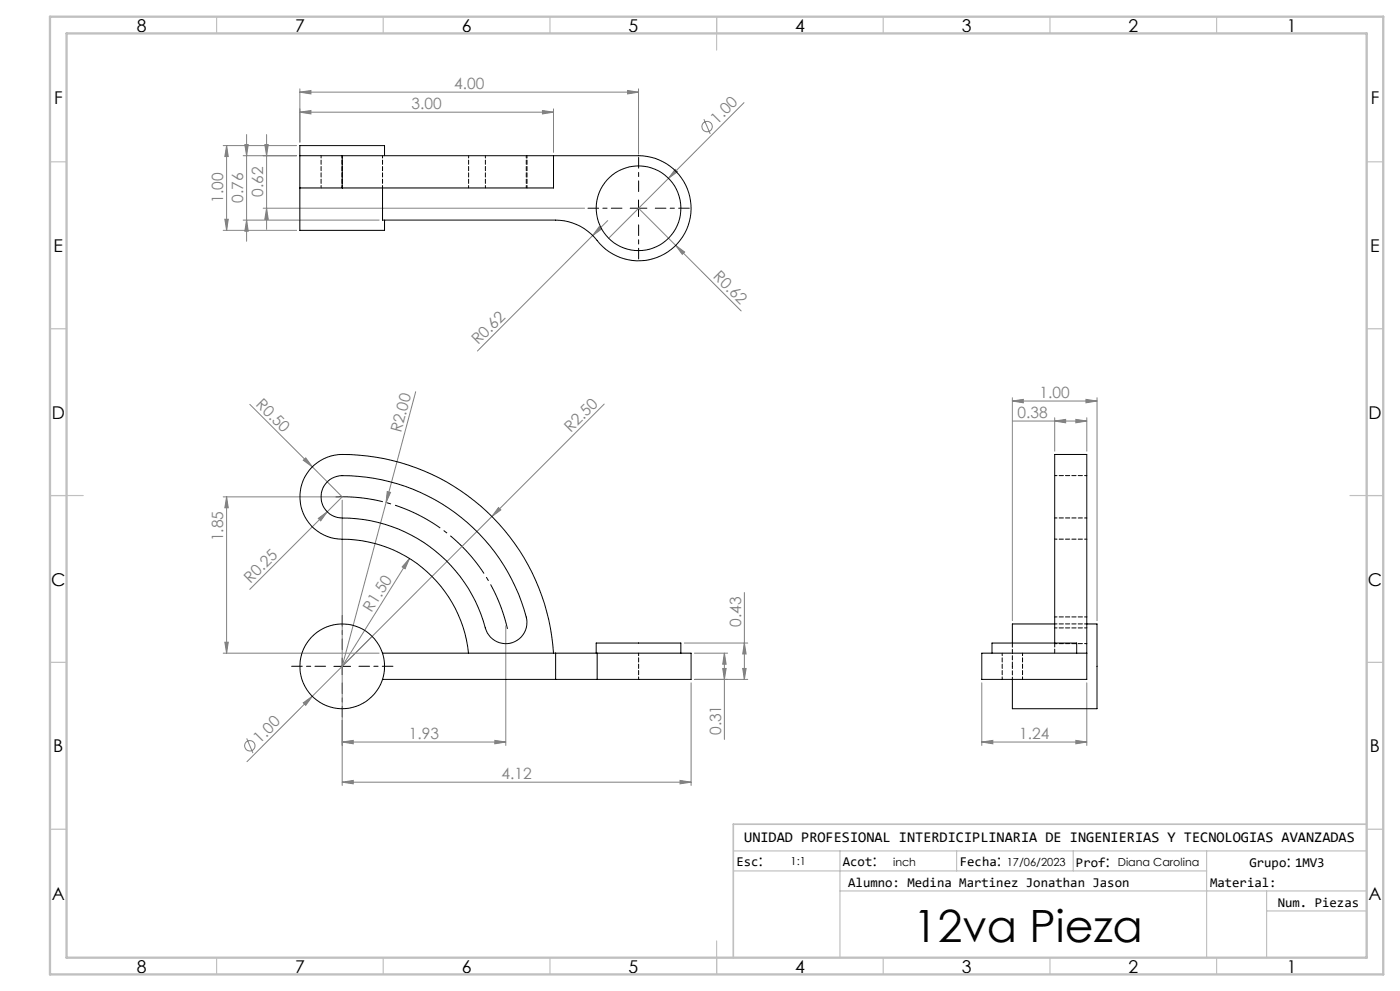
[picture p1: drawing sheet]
<svg xmlns="http://www.w3.org/2000/svg" width="420mm" height="297mm" viewBox="0 0 420 297" stroke-linecap="round" stroke-linejoin="round" font-family="sans-serif">
<g fill="none" stroke="#808080" stroke-width=".3">
<path d="M90 33.6l3.3-.5v1zM90 27.6l3.3-.5v1zM90 26.6v16M90 33.6h76.1M90 27.6h101.6M162.7 33.1l3.4 .5-3.4 .5zM166.1 32.6v13.1M188.3 27.1l3.3 .5-3.3 .5zM191.6 26.6v19.6M211.2 35.7l1.9 4.4M223.2 30.8l-40.6 40.6M67 43.6h22"/>
<path d="M68 43.6l.5 3.3h-1zM68 43.6v25.4M73 46.7h16M73.4 43.4h1.1l-.5 3.3zM74 40.3v32M79.4 43.4h1.1l-.5 3.3zM80 40.3v28.5M202.5 50.8l.7 .7-2.6 1.9zM67 69h22M67.5 65.7h1l-.5 3.3zM73 66h40.7M74 66l.5 3.3h-1.1z"/>
<path d="M79 62.4h96.4M80 62.4l.5 3.3h-1.1zM177.8 70.6l-34.6 34.6M179.8 67.9l.7 .7-2.7 2zM182.3 66.1l-4.5 4.5M191.6 62.4l30.8 30.8M202.7 73.6l2.7 1.9-.7 .7zM124.7 117.4l-8.9 33.2M303.7 119.2v66.8M325.8 119.7l3.3 .5-3.3 .5zM329.1 119.2v66.8M74.9 121.2l18.8 18.7"/>
<path d="M91 137.9l.7-.7 2 2.7zM93.7 139.9l9 9-27.8 27.7M181.3 121.1l-87.6 87.6M303.7 120.2l3.3-.5v1zM303.7 120.2h25.4M304 126.2h22M316.4 126.2l3.3-.5v1zM316.4 125.2v10M322.8 125.7l3.2 .5-3.2 .5zM326 125.2v10M67 148.9h34.7M68 148.9l.5 3.3h-1z"/>
<path d="M68 148.9v46.9M95.5 155.4l2.7-2-2 2.7zM102.7 149.9v85.5M115.8 150.6l-13.1 49.1 20.1-32.3M116.2 147.3l1 .3-1.4 3zM149.5 152.1l.7 .7-2.6 2zM122.8 167.4l-1.3 3.1-.8-.6zM223.3 177.6v26M67 195.8h46.7M67.5 192.5h1l-.5 3.3zM151.7 187.6v35.8M205.3 192.7h19"/>
<path d="M208.3 195.8h10M217.3 195.8l.5 3.3h-1zM217.3 195.8v25.8M223.3 192.7l.5 3.3h-1zM91 210.6l2.7-1.9-2 2.7zM93.7 208.7l-19.6 19.6M207.3 204.6v30.8M208.3 203.6h16M216.8 200.3h1l-.5 3.3zM222.8 200.3h1l-.5 3.3zM294.5 204.6v18.8M326 204.6v18.8"/>
<path d="M74 221.3l1.9 4.4M102.7 234.4l3.3-.5v1zM102.7 222.4l3.3-.5v1zM102.7 222.4h49M102.7 234.4h104.6M148.4 221.9l3.3 .5-3.3 .5zM204 233.9l3.3 .5-3.3 .5zM294.5 222.4l3.4-.5v1zM294.5 222.4h31.5M322.8 221.9l3.2 .5-3.2 .5z"/>
<circle cx="212.1" cy="37.9" r="1.56"/>
<circle cx="74.9" cy="223.5" r="1.56"/>
</g>
<path d="M152.2 188.5a50.8 50.8 0 0 0-51.5-39.6" fill="none" stroke="#000" stroke-width=".3" stroke-dasharray="15.2 1.3 1.3 1.3" stroke-dashoffset=".9" stroke-linecap="butt"/>
<path d="M191.6 57.4v-10.2M186.6 62.4h-10.2M191.6 67.4v10.2M196.6 62.4h10.2M97.7 199.7h-10.2M102.7 194.7v-10.2M107.7 199.7h10.2M102.7 204.7v10.2" fill="none" stroke="#000" stroke-width=".3" stroke-dasharray="15.2 1.3 1.3 1.3" stroke-dashoffset="12"/>
<path d="M191.6 59.9v5M189.1 62.4h5M100.2 199.7h5M102.7 197.2v5" fill="none" stroke="#000" stroke-width=".3"/>
<g fill="none" stroke="#c0c0c0" stroke-width=".35">
<path d="M65 5v5M115 5v5M165 5v5M215 5v10M265 5v5M315 5v5M365 5v5M15 48.5h5M410 48.5h5M15 98.5h5M410 98.5h5M15 148.5h10"/>
<path d="M405 148.5h10M15 198.5h5M410 198.5h5M15 248.5h5M220 255h190M252 255v32M287 255v6M322 255v6M362 255v32M410 248.5h5M220 261h142M252 267h158"/>
<path d="M380 273h30M380 267v20M65 287v5M115 287v5M165 287v5M215 282v10M265 287v5M315 287v5M365 287v5"/>
</g>
<path d="M410 247h-190v40" fill="none" stroke="#c0c0c0" stroke-width=".5"/>
<path d="M15 5h400v287h-400zM20 10h390v277h-390z" fill="none" stroke="#c0c0c0" stroke-width=".7"/>
<g fill="#808080">
<path d="M91 137.9l.7-.7 2 2.7z"/>
<path d="M202.5 50.8l.7 .7-2.6 1.9z"/>
<path d="M149.5 152.1l.7 .7-2.6 2z"/>
<path d="M179.8 67.9l.7 .7-2.7 2z"/>
<path d="M122.8 167.4l-1.3 3.1-.8-.6z"/>
<path d="M116.2 147.3l1 .3-1.4 3z"/>
<path d="M202.7 73.6l2.7 1.9-.7 .7z"/>
<path d="M322.8 125.7l3.2 .5-3.2 .5zM316.4 126.2l3.3-.5v1zM322.8 221.9l3.2 .5-3.2 .5zM294.5 222.4l3.4-.5v1zM162.7 33.1l3.4 .5-3.4 .5zM90 33.6l3.3-.5v1z"/>
<path d="M102.7 234.4l3.3-.5v1zM204 233.9l3.3 .5-3.3 .5zM102.7 222.4l3.3-.5v1zM148.4 221.9l3.3 .5-3.3 .5zM303.7 120.2l3.3-.5v1zM325.8 119.7l3.3 .5-3.3 .5zM90 27.6l3.3-.5v1zM188.3 27.1l3.3 .5-3.3 .5z"/>
<path d="M91 210.6l.7 .8 2-2.7zM95.5 155.4l.7 .7 2-2.7z"/>
<path d="M216.8 200.3h1l-.5 3.3zM217.3 195.8l.5 3.3h-1zM67.5 65.7h1l-.5 3.3zM68 43.6l.5 3.3h-1z"/>
<path d="M74 66l.5 3.3h-1.1zM73.4 43.4h1.1l-.5 3.3zM80 62.4l.5 3.3h-1.1zM79.4 43.4h1.1l-.5 3.3z"/>
<path d="M68 148.9l.5 3.3h-1zM67.5 192.5h1l-.5 3.3zM223.3 192.7l.5 3.3h-1zM222.8 200.3h1l-.5 3.3z"/>
</g>
<g fill="none" stroke="#000" stroke-width=".3">
<path d="M90 46.7h12.7M90 56.3h12.7M102.7 46.7h63.4M102.7 46.7v9.6M115.4 46.7v-3.1h-25.4v25.4h25.4v-3M166.1 46.7v9.6h-63.4M166.1 46.7h25.5a15.8 15.8 0 0 1 13.8 23.3 15.8 15.8 0 0 1-27.1 1.1 15.9 15.9 0 0 0-11.6-5.1h-51.9v-9.7M98.3 144.3l2-1.3a9.1 9.1 0 0 1 4.8-.4 57.2 57.2 0 0 1 52.9 43.1 6.4 6.4 0 0 1-5 7.1 6.4 6.4 0 0 1-7.4-4.6 44.6 44.6 0 0 0-43.7-33 6.3 6.3 0 0 1-5.3-4.3 6.3 6.3 0 0 1 1.7-6.6zM114.8 195.8h51.9M140.5 195.8a38.3 38.3 0 0 0-39-34.3 12.7 12.7 0 0 1-11.5-13.2 12.7 12.7 0 0 1 12.7-12.1 63.5 63.5 0 0 1 63.4 59.6M166.7 195.8h12.4M166.7 195.8v7.8"/>
<path d="M178.9 195.8v-3.1h25.4v3.1M179.1 195.8h28.2v7.8h-28.2M179.1 195.8v7.8M294.5 195.8h31.5v7.8h-31.5zM297.6 195.8v-3.1h25.4v3.1M316.4 192.7v-56.5h9.6v59.6M316.4 187h-12.7v5.7M326 187h3.1v25.4h-25.4v-8.8M114.8 203.6h51.9M166.7 203.6h12.4"/>
<circle cx="191.6" cy="62.4" r="12.7"/>
<circle cx="102.7" cy="199.7" r="12.7"/>
</g>
<path d="M191.6 195.7v7.9M300.7 195.7v7.9M306.8 195.7v7.9" fill="none" stroke="#000" stroke-width=".3" stroke-dasharray="1.3 .6" stroke-dashoffset=".5"/>
<path d="M316.4 195.7v-3" fill="none" stroke="#000" stroke-width=".3" stroke-dasharray="1.3 .6" stroke-dashoffset=".1"/>
<g fill="none" stroke="#000" stroke-width=".3" stroke-dasharray="1.3 .6" stroke-dashoffset=".6">
<path d="M96.3 46.7v9.6M102.7 46.7v9.6M114.8 56.3v-9.6M140.6 46.7v9.6M145.6 46.7v9.6M157.9 46.7v9.6M158.1 56.3v-9.6M326.1 142.5h-9.7M326.1 155.2h-9.7M326.1 161.6h-9.7M316.4 192.9h9.7M326.1 188.2h-9.7"/>
<path d="M326.1 184.9h-9.7M326.1 187h-9.7M303.7 203.6v-3.9"/>
</g>
<path d="M303.7 199.7v-7" fill="none" stroke="#000" stroke-width=".3" stroke-dasharray="1.3 .6"/>
<text font-size="13.3" x="273.9" y="282.4">12va Pieza</text>
<g font-size="5.3">
<text x="41" y="9.5">8</text>
<text x="88.5" y="9.5">7</text>
<text x="138.5" y="9.5">6</text>
<text x="188.5" y="9.5">5</text>
<text x="238.5" y="9.5">4</text>
<text x="288.5" y="9.5">3</text>
<text x="338.5" y="9.5">2</text>
<text x="386" y="9.5">1</text>
<text x="16.2" y="31.3">F</text>
<text x="411.2" y="31.3">F</text>
<text x="16.1" y="75.5">E</text>
<text x="411.1" y="75.5">E</text>
<text x="15.5" y="125.5">D</text>
<text x="410.5" y="125.5">D</text>
<text x="15.4" y="175.5">C</text>
<text x="410.4" y="175.5">C</text>
<text x="16" y="225.5">B</text>
<text x="411" y="225.5">B</text>
<text x="15.5" y="269.8">A</text>
<text x="410.5" y="269.8">A</text>
<text x="41" y="291.5">8</text>
<text x="88.5" y="291.5">7</text>
<text x="138.5" y="291.5">6</text>
<text x="188.5" y="291.5">5</text>
<text x="238.5" y="291.5">4</text>
<text x="288.5" y="291.5">3</text>
<text x="338.5" y="291.5">2</text>
<text x="386" y="291.5">1</text>
</g>
<g font-size="4.7" fill="#808080">
<text x="136.3" y="26.6">4.00</text>
<text x="123.5" y="32.6">3.00</text>
<text x="215.2" y="37.3" transform="rotate(-45 215.2 37.3)">1.00</text>
<text x="79" y="59.1" transform="rotate(-90 79 59.1)">0.62</text>
<text x="67" y="60.8" transform="rotate(-90 67 60.8)">1.00</text>
<text x="73" y="60.8" transform="rotate(-90 73 60.8)">0.76</text>
<text x="213.8" y="83.2" transform="rotate(45 213.8 83.2)">R0.62</text>
<text x="143.5" y="103.5" transform="rotate(-45 143.5 103.5)">R0.62</text>
<text x="311.9" y="119.2">1.00</text>
<text x="76.6" y="121.4" transform="rotate(45 76.6 121.4)">R0.50</text>
<text x="305.3" y="125.2">0.38</text>
<text x="120.4" y="129.8" transform="rotate(-75 120.4 129.8)">R2.00</text>
<text x="171.2" y="129.7" transform="rotate(-45 171.2 129.7)">R2.50</text>
<text x="67" y="162.2" transform="rotate(-90 67 162.2)">1.85</text>
<text x="75.2" y="175" transform="rotate(-45 75.2 175)">R0.25</text>
<text x="111.5" y="183.7" transform="rotate(-58 111.5 183.7)">R1.50</text>
<text x="222.3" y="187.9" transform="rotate(-90 222.3 187.9)">0.43</text>
<text x="122.7" y="221.4">1.93</text>
<text x="216.3" y="220.3" transform="rotate(-90 216.3 220.3)">0.31</text>
<text x="305.8" y="221.4">1.24</text>
<text x="78" y="222.9" transform="rotate(-45 78 222.9)">1.00</text>
<text x="150.5" y="233.4">4.12</text>
</g>
<g font-size="4.7">
<text x="227.6" y="259.5">:</text>
<text x="261.7" y="259.5">:</text>
<text x="299" y="259.5">:</text>
<text x="331.7" y="259.9">:</text>
<text x="385.9" y="259.9">:</text>
</g>
<text font-size="4.4" x="223.3" y="252.5">UNIDAD PROFESIONAL INTERDICIPLINARIA DE INGENIERIAS Y TECNOLOGIAS AVANZADAS</text>
<g font-size="4">
<text x="220.9" y="259.4">Esc</text>
<text x="252.9" y="259.4">Acot</text>
<text x="287.9" y="259.4">Fecha</text>
<text x="322.8" y="259.9">Prof</text>
<text x="374.8" y="259.9">Grupo 1MV3</text>
<text x="254.5" y="265.7">Alumno: Medina Martinez Jonathan Jason</text>
<text x="363" y="265.7">Material:</text>
<text x="383.3" y="271.7">Num. Piezas</text>
</g>
<g font-size="3.3">
<text x="237.2" y="259.3">1:1</text>
<text x="267.9" y="259.5">inch</text>
<text x="302" y="259.5">17/06/2023</text>
<text x="335.3" y="259.5">Diana Carolina</text>
</g>
</svg>
